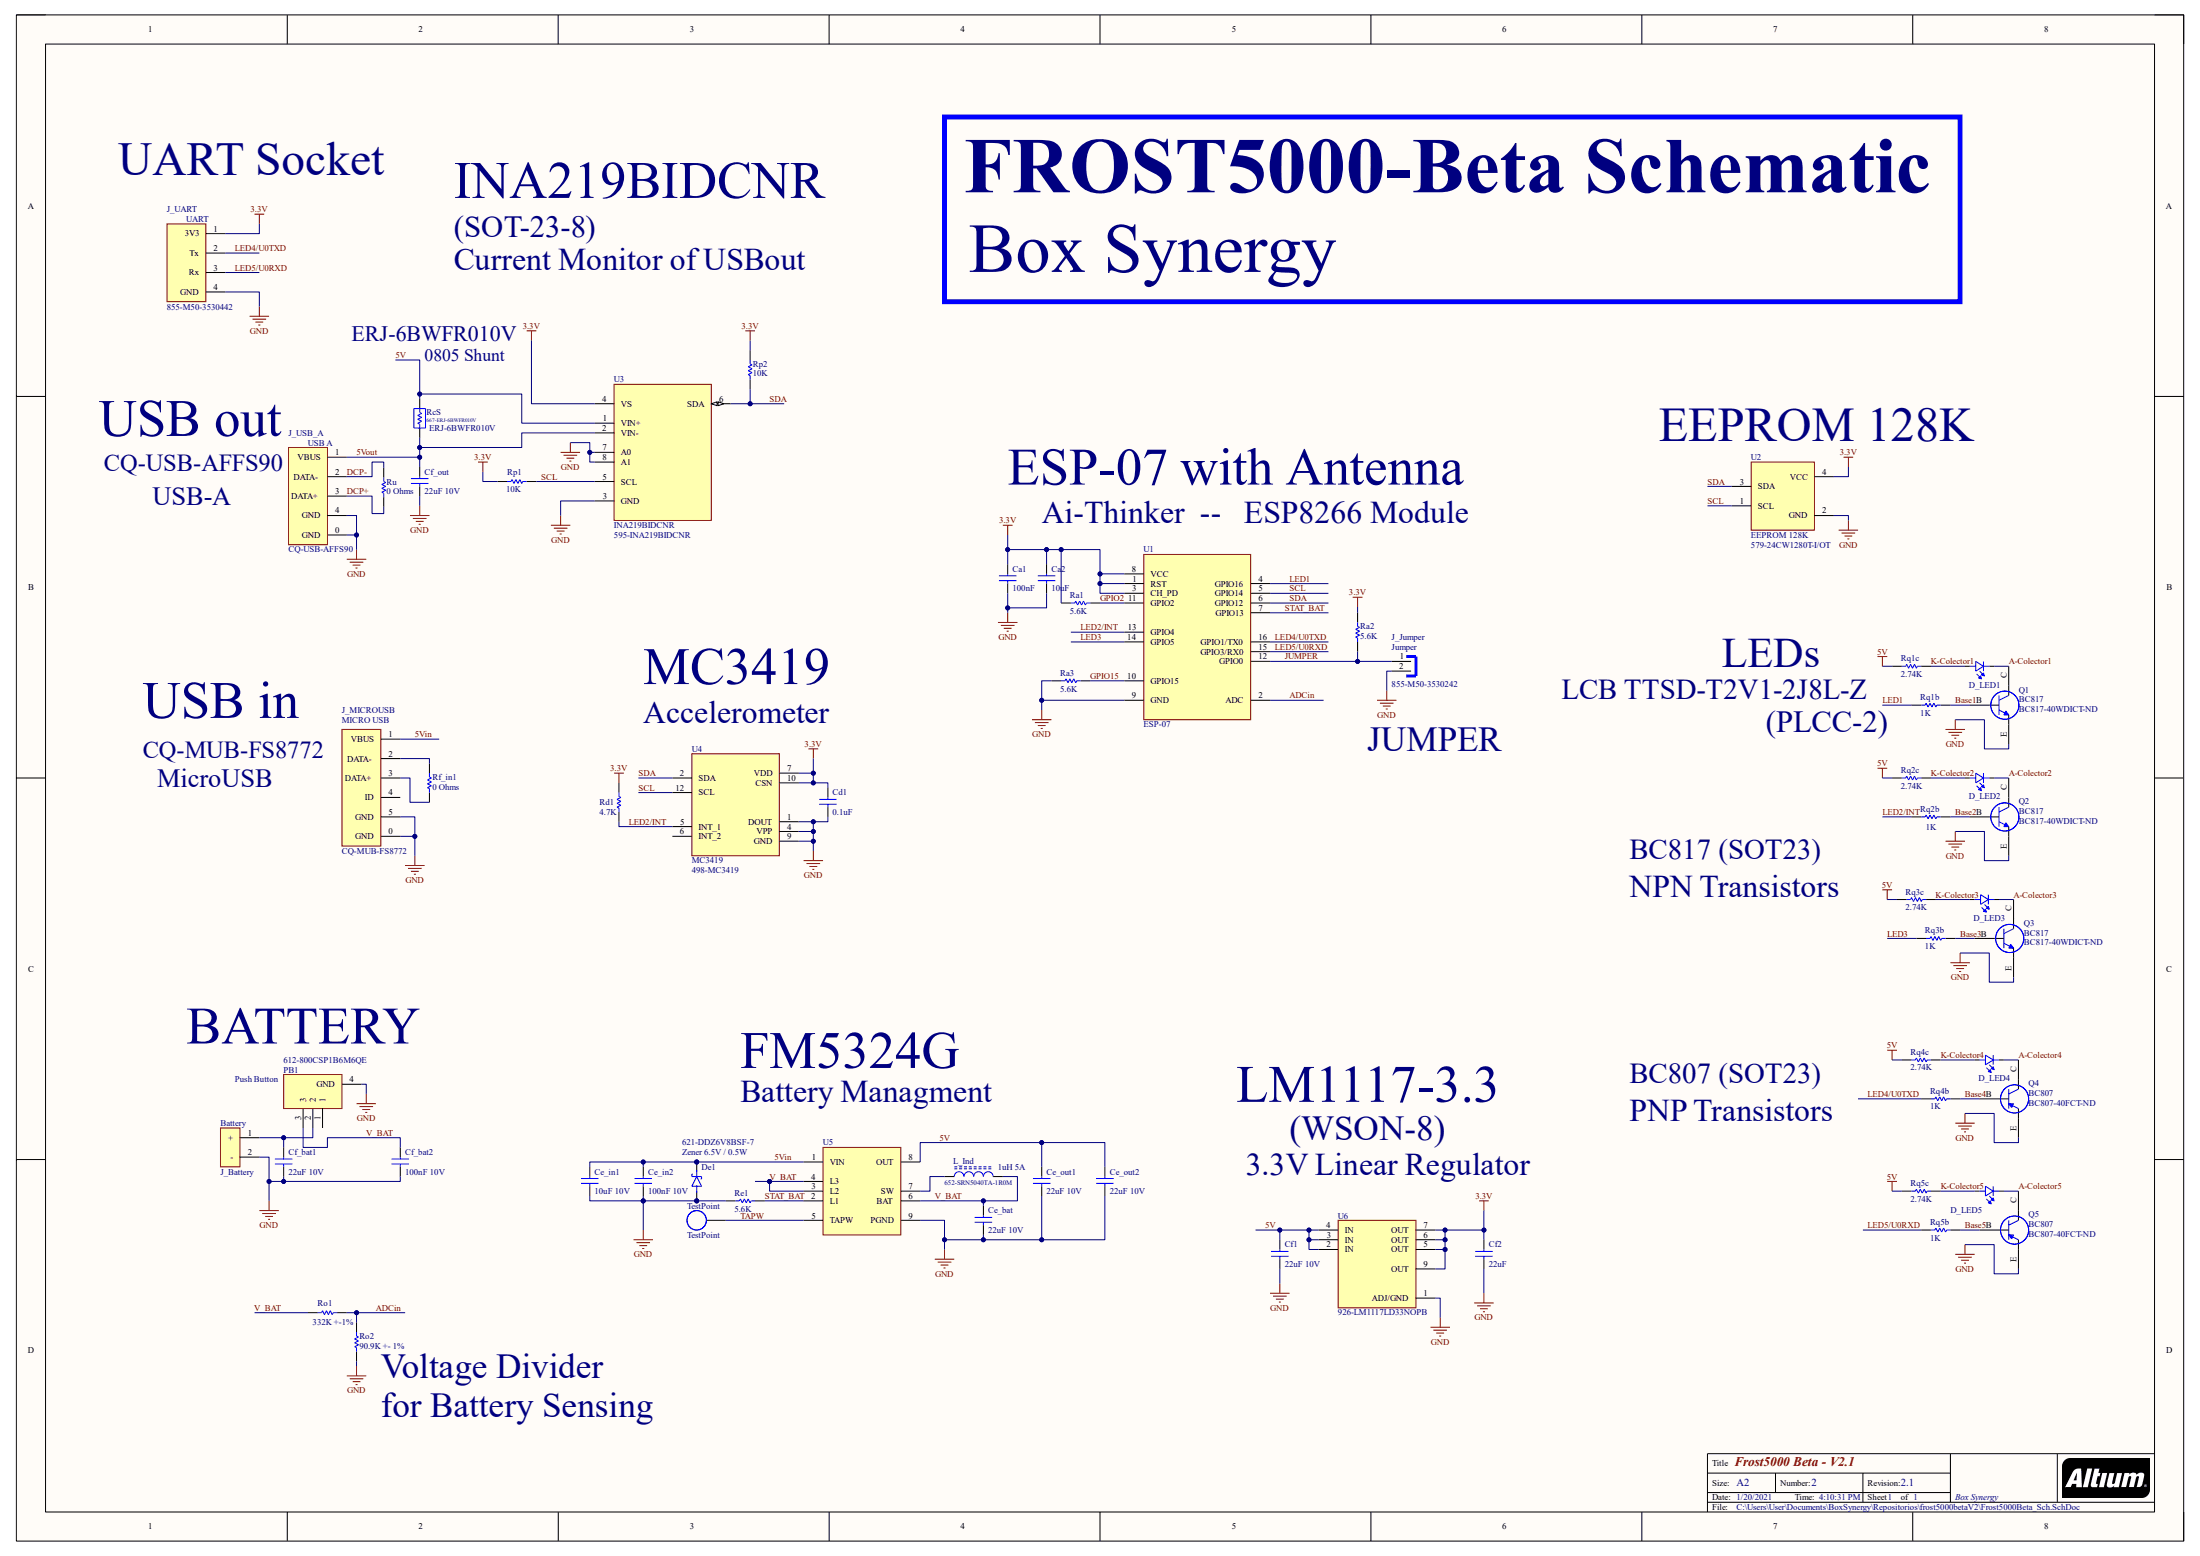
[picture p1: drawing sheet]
# Altium project Frost5000Beta.PrjPcb
1 sheet, 60 parts. Net scope: global (net labels, ports and power ports of the same name join across sheets).
Board file: Frost5000Beta_PCB.PcbDoc

## Sheet Frost5000Beta_Sch.SchDoc: Frost5000 Beta - V2.1
size A2; CheckedBy: Gonzalo Salinas; Author: Gustavo Belbruno; CompanyName: Box Synergy; DrawnBy: Gustavo Belbruno; Engineer: Gustavo Belbruno; Address4: Box Synergy; DocumentNumber: 2; Revision: 2.1; SheetNumber: 1; SheetTotal: 1

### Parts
Ca1  100nF  [CAP_0603]
Ca2  10uF  [CAP_1206]
Cd1  0.1uF  [CAP_0603]
Ce_bat  22uF 10V  [CAP_1206]
Ce_in1  10uF 10V  [CAP_1206]
Ce_in2  100nF 10V  [CAP_0603]
Ce_out1  22uF 10V  [CAP_1210]
Ce_out2  22uF 10V  [CAP_1206]
Cf1  22uF 10V  [CAP_0603]
Cf2  22uF  [CAP_0603]
Cf_bat1  22uF 10V  [CAP_1206]
Cf_bat2  100nF 10V  [CAP_0603]
Cf_out  22uF 10V  [CAP_1210]
D_LED1  LCB TTSD-T2V1-2J8L-Z  [LED_PLCC-2]  (value not drawn)
D_LED2  LCB TTSD-T2V1-2J8L-Z  [LED_PLCC-2]  (value not drawn)
D_LED3  LCB TTSD-T2V1-2J8L-Z  [LED_PLCC-2]  (value not drawn)
D_LED4  LCB TTSD-T2V1-2J8L-Z  [LED_PLCC-2]  (value not drawn)
D_LED5  LCB TTSD-T2V1-2J8L-Z  [LED_PLCC-2]  (value not drawn)
De1  Zener 6.5V / 0.5W  Supplier Part Number 1: 621-DDZ6V8BSF-7  [Zener-SOD323F]
J_Battery  Connx2_Battery  [Battery]  (value not drawn)
J_Jumper  Supplier Part Number 1: 855-M50-3530242  [JUMPER-1.27 mm]  (hidden comment: M50-3530242)
J_MICROUSB  CQ-MUB-FS8772  [MICRO USB]
J_UART  Supplier Part Number 1: 855-M50-3530442  [UART-1.27mm]  (hidden comment: M50-3530442)
J_USB_A  CQ-USB-AFFS90  [USB-A__IPX8]
L_Ind  1uH 5A  Supplier Part Number 1: 652-SRN5040TA-1R0M  [Inductor_SRN5040]
PB1  Push Button  Supplier Part Number 1: 612-800CSP1B6M6QE  [800C Switch]
Q1  BC817  Supplier Part Number 1: BC817-40WDICT-ND  [Transistor_SOT23-3]
Q2  BC817  Supplier Part Number 1: BC817-40WDICT-ND  [Transistor_SOT23-3]
Q3  BC817  Supplier Part Number 1: BC817-40WDICT-ND  [Transistor_SOT23-3]
Q4  BC807  Supplier Part Number 1: BC807-40FCT-ND  [Transistor_SOT23-3]
Q5  BC807  Supplier Part Number 1: BC807-40FCT-ND  [Transistor_SOT23-3]
Ra1  5.6K  [RES_0603]
Ra2  5.6K  [RES_0603]
Ra3  5.6K  [RES_0603]
RcS  ERJ-6BWFR010V  Supplier Part Number 1: 667-ERJ-6BWFR010V  [RES-SHUNT-0805]
Rd1  4.7K  [RES_0603]
Re1  5.6K  [RES_0603]
Rf_in1  0 Ohms  [RES_0603]
Ro1  332K +-1%  [RES_0603]
Ro2  90.9K +- 1%  [RES_0603]
Rp1  10K  [RES_0603]
Rp2  10K  [RES_0603]
Rq1b  1K  [RES_0603]
Rq1c  2.74K  [RES_0603]
Rq2b  1K  [RES_0603]
Rq2c  2.74K  [RES_0603]
Rq3b  1K  [RES_0603]
Rq3c  2.74K  [RES_0603]
Rq4b  1K  [RES_0603]
Rq4c  2.74K  [RES_0603]
Rq5b  1K  [RES_0603]
Rq5c  2.74K  [RES_0603]
Ru  0 Ohms  [RES_0603]
TestPoint  TestPoint  [TestPoint]  (no BOM)
U1  ESP-07  [ESP-07]
U2  EEPROM 128K  Supplier Part Number 1: 579-24CW1280T-I/OT  [24CW128]
U3  INA219BIDCNR  Supplier Part Number 1: 595-INA219BIDCNR  [INA219B SOT23]
U4  MC3419  Supplier Part Number 1: 498-MC3419  [MC3419]
U5  FM5324G  [SOP8]  (value not drawn)
U6  Supplier Part Number 1: 926-LM1117LD33NOPB  [LM1117-3.3-WSON-8]  (hidden comment: LM1117LD-3.3/NOPB)

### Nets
3.3V: Ca1.1 Ca2.1 Cd1.1 Cf2.1 J_UART.1(3V3) Ra1.2 Ra2.2 Rd1.1 Rp1.1 Rp2.1 U1.1(RST) U1.3(CH_PD) U1.8(VCC) U2.4(VCC) U3.4(VS) U4.7(VDD) U4.10(CSN) U6.5(OUT) U6.6(OUT) U6.7(OUT) U6.9(OUT)
5V: Ce_out1.1 Ce_out2.1 Cf1.1 RcS.2 Rq1c.2 Rq2c.2 Rq3c.2 Rq4c.2 Rq5c.2 U3.1(VIN+) U5.8(OUT) U6.2(IN) U6.3(IN) U6.4(IN)
GND: Ca1.2 Ca2.2 Cd1.2 Ce_bat.2 Ce_in1.2 Ce_in2.2 Ce_out1.2 Ce_out2.2 Cf1.2 Cf2.2 Cf_bat1.2 Cf_bat2.2 Cf_out.2 De1.A J_Battery.2(-) J_Jumper.2 J_MICROUSB.0(GND) J_MICROUSB.5(GND) J_UART.4(GND) J_USB_A.0(GND) J_USB_A.4(GND) PB1.4(GND) Q1.E Q2.E Q3.E Q4.E Q5.E Ra3.2 Re1.2 Ro2.1 U1.9(GND) U2.2(GND) U3.3(GND) U3.7(A0) U3.8(A1) U4.1(DOUT) U4.4(VPP) U4.9(GND) U5.9(PGND) U6.1(ADJ/GND)
5Vin: Ce_in1.1 Ce_in2.1 De1.C J_MICROUSB.1(VBUS) U5.1(VIN)
5Vout: Cf_out.1 J_USB_A.1(VBUS) RcS.1 U3.2(VIN-)
A-Colector1: D_LED1.1(K) Q1.C
A-Colector2: D_LED2.1(K) Q2.C
A-Colector3: D_LED3.1(K) Q3.C
A-Colector4: D_LED4.1(K) Q4.C
A-Colector5: D_LED5.1(K) Q5.C
ADCin: Ro1.2 Ro2.2 U1.2(ADC)
Base1: Q1.B Rq1b.1
Base2: Q2.B Rq2b.1
Base3: Q3.B Rq3b.1
Base4: Q4.B Rq4b.1
Base5: Q5.B Rq5b.1
DCP+: J_USB_A.3(DATA+) Ru.1
DCP-: J_USB_A.2(DATA-) Ru.2
GPIO2: Ra1.1 U1.11(GPIO2)
GPIO15: Ra3.1 U1.10(GPIO15)
JUMPER: J_Jumper.1 Ra2.1 U1.12(GPIO0)
K-Colector1: D_LED1.2(A) Rq1c.1
K-Colector2: D_LED2.2(A) Rq2c.1
K-Colector3: D_LED3.2(A) Rq3c.1
K-Colector4: D_LED4.2(A) Rq4c.1
K-Colector5: D_LED5.2(A) Rq5c.1
LED1: Rq1b.2 U1.4(GPIO16)
LED2/INT: Rd1.2 Rq2b.2 U1.13(GPIO4) U4.5(INT_1)
LED3: Rq3b.2 U1.14(GPIO5)
LED4/U0TXD: J_UART.2(Tx) Rq4b.2 U1.16(GPIO1/TX0)
LED5/U0RXD: J_UART.3(Rx) Rq5b.2 U1.15(GPIO3/RX0)
SCL: Rp1.2 U1.5(GPIO14) U2.1(SCL) U3.5(SCL) U4.12(SCL)
SDA: Rp2.2 U1.6(GPIO12) U2.3(SDA) U3.6(SDA) U4.2(SDA)
STAT_BAT: Re1.1 U1.7(GPIO13) U5.2(L1)
TAPW: TestPoint.1 U5.5(TAPW)
V_BAT: Ce_bat.1 Cf_bat2.1 L_Ind.1 PB1.3 Ro1.1 U5.3(L2) U5.4(L3) U5.6(BAT)
NetCf_bat1_1: Cf_bat1.1 J_Battery.1(+) PB1.2
NetJ_MICROUSB_2: J_MICROUSB.2(DATA-) Rf_in1.1
NetJ_MICROUSB_3: J_MICROUSB.3(DATA+) Rf_in1.2
NetL_Ind_2: L_Ind.2 U5.7(SW)

Not connected (* = marked no-connect by the designer): J_MICROUSB 4(ID); PB1 1; U4 6(INT_2)

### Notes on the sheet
- UART Socket
- INA219BIDCNR
- (SOT-23-8)
- FROST5000-Beta Schematic
- Current Monitor of USBout
- Box Synergy
- ERJ-6BWFR010V
- 0805 Shunt
- USB out
- CQ-USB-AFFS90
- ESP-07 with Antenna
- (near U2) EEPROM 128K
- USB-A
- Ai-Thinker  --   ESP8266 Module
- LEDs
- USB in
- Accelerometer
- MC3419
- LCB TTSD-T2V1-2J8L-Z
- CQ-MUB-FS8772
- JUMPER
- (PLCC-2)
- MicroUSB
- BC817 (SOT23)
- NPN Transistors
- (near PB1) BATTERY
- FM5324G
- Battery Managment
- LM1117-3.3
- BC807 (SOT23)
- (WSON-8)
- PNP Transistors
- 3.3V Linear Regulator
- (near Ro2) Voltage Divider
- for Battery Sensing
